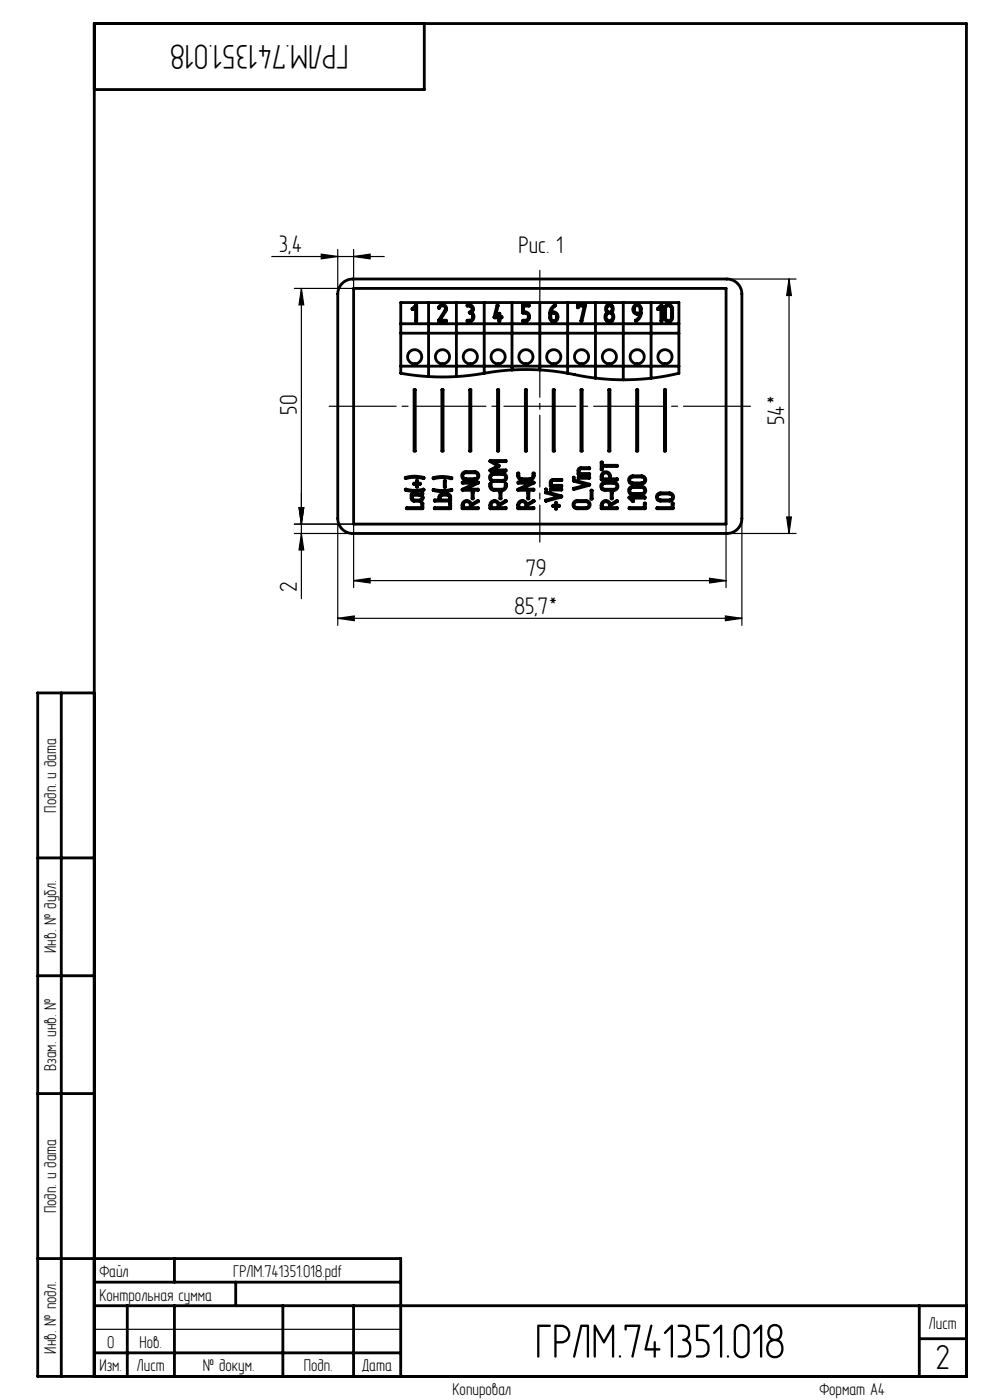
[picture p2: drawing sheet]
<svg xmlns="http://www.w3.org/2000/svg" width="210mm" height="297mm" viewBox="0 0 210 297" stroke-linecap="round" stroke-linejoin="round" font-family="sans-serif">
<g fill="none" stroke="#000" stroke-width=".25">
<path d="M57.6 54.4h23.9M68.1 53.9l3.5 .5-3.5 .5zM71.6 52.9v9.5M75 54.4l3.5-.5v1zM75 52.9v8.3h-12.6M154.2 59.2h14.7M167.4 59.2l.5 3.5h-1zM167.4 59.2v54M63.9 61.2v65.8M63.9 61.2l.5 3.5h-1zM62.4 111.2h12.6v13.5M62.4 113.2h12.4"/>
<path d="M63.4 107.7h1l-.5 3.5zM63.9 113.2l.5 3.5h-1zM71.6 110v22.7M154 111.2v13.5M154.2 113.2h14.7M157.4 110v22.7M166.9 109.7h1l-.5 3.5zM71.6 131.2l3.5-.5v1zM71.6 131.2h85.8M75 123.2l3.5-.5v1zM75 123.2h79M150.5 122.7l3.5 .5-3.5 .5z"/>
<path d="M153.9 130.7l3.5 .5-3.5 .5zM20 282h65"/>
</g>
<path d="M69.8 86.2h89.4" fill="none" stroke="#000" stroke-width=".25" stroke-dasharray="15.2 1.3 1.3 1.3" stroke-dashoffset="1"/>
<path d="M114.5 57.4v57.6" fill="none" stroke="#000" stroke-width=".25" stroke-dasharray="15.2 1.3 1.3 1.3" stroke-dashoffset="7.4"/>
<g fill="none" stroke="#000" stroke-width=".6">
<path d="M90 5v14h-70M72.5 60.2a3.2 3.2 0 0 1 2.3-1h79.4a3.2 3.2 0 0 1 3.2 3.2v47.6a3.2 3.2 0 0 1-3.2 3.2h-79.4a3.2 3.2 0 0 1-3.2-3.2v-47.6a3.2 3.2 0 0 1 .9-2.2zM75 61.2h79v50h-79zM85 77.7h59M85 70.7h59M85 68.7h59M87.4 65.5l.8-.8h.2l-.1 3.5-.2-.1v-3l-.5 .6zM90.9 79.9l-5.9-.7v-15h59v15l-5.9 1M90.9 79.9h5.9M90.9 64.2v15.7M93.2 64.9a.88 .88 0 0 1 1.2-.1 .88 .88 0 0 1 .2 1.2l-1.3 1.9h1.3l.1 .2-1.6 .1-.1-.2 1.4-2.2a.68 .68 0 0 0-.4-.9 .68 .68 0 0 0-.9 .5l-.1-.1zM96.8 64.2v15.7"/>
<path d="M99.1 64.7a.94 .94 0 0 1 1.2 .3 .94 .94 0 0 1-.2 1.3 1.03 1.03 0 0 1 .3 1.4 1.03 1.03 0 0 1-1.4 .4l.6-.2a.82 .82 0 0 0 .7-.8 .82 .82 0 0 0-.8-.8l.1-.1a.65 .65 0 0 0 .6-.6 .65 .65 0 0 0-.6-.7h-.5zM102.7 79.2l-5.9 .7M102.7 64.2v15M104.8 67.3h.1M105.4 64.7l.3 .1-.6 2.4h.7l.1-.8 .1 .8 .5 .1-.5 .1-.1 .8-.1-.8h-1zM108.6 78.5l-5.9 .7M108.6 78.5h5.9M108.6 64.2v14.3M110.9 64.7h1.3l.1 .1-.1 .1h-1.1v1.3a1.02 1.02 0 0 1 1.2 1.1 1.02 1.02 0 0 1-1.5 .8l.6-.2a.76 .76 0 0 0 .7-.7 .76 .76 0 0 0-.7-.8h-.6zM114.5 78.5l5.9 .7M114.5 64.2v14.3M116.8 66.4h.7a.75 .75 0 0 1 .6 1 .75 .75 0 0 1-1.1 .4l-.1-.3z"/>
<path d="M117.2 65.1l.4-.4 .2 .1-.7 .7-.2 .7a1.07 1.07 0 0 1 1.4 .8 1.07 1.07 0 0 1-1.1 1.2l-.4-.2a2.71 2.71 0 0 1 .4-2.9zM120.4 79.2l5.9 1M120.4 64.2v15M122.5 64.7l1.7 .1-.9 3.4-.1-.2 .7-3.1h-1.2l-.1 .4-.1-.1zM123.2 68v.1M126.3 64.2v16M128.7 64.8a.9 .9 0 0 1 1.3 .2 .9 .9 0 0 1-.3 1.3 1.04 1.04 0 0 1 .4 1.6 1.04 1.04 0 0 1-1.6 0 1.04 1.04 0 0 1 .3-1.6 1.04 1.04 0 0 1-.1-1.5zM128.9 65a.6 .6 0 0 1 .8 .1 .6 .6 0 0 1-.1 .9 .6 .6 0 0 1-.9-.2zM132.2 64.2v16.4M134.5 64.9a.87 .87 0 0 1 1-.2 .87 .87 0 0 1 .5 .8 2.39 2.39 0 0 1-1.1 2.7l-.1-.2 .7-.7 .3-.6a1.12 1.12 0 0 1-1.4-.4 1.12 1.12 0 0 1 .1-1.4zM134.7 65a.62 .62 0 0 1 .7-.1 .62 .62 0 0 1 .4 .6v.9h-.6a.82 .82 0 0 1-.5-1.4zM138.1 64.2v16"/>
<path d="M139.5 65.5l.7-.8h.2v3.5l-.2-.1v-3l-.6 .6zM141.2 64.9a.87 .87 0 0 1 .9-.2 .87 .87 0 0 1 .6 .8v1.9a.87 .87 0 0 1-.9 .9 .87 .87 0 0 1-.9-.9l.1-2.1zM141.4 65a.62 .62 0 0 1 .7-.1 .62 .62 0 0 1 .3 .6v1.9a.62 .62 0 0 1-.6 .6 .62 .62 0 0 1-.6-.6v-1.9zM87.8 82.7h.3v13h-.3zM93.7 82.7h.3v13h-.3zM99.6 82.7h.3v13h-.3zM104 97.7h3.3v.2h-2.8l1.4 .9-1.4 .9h2.8l.1 .2h-3.4v-.2l1.5-.9-1.5-.9zM105.5 82.7h.3v13h-.3zM111.4 82.7h.3v13h-.3zM117.3 82.7h.3v13h-.3zM122.8 99.3l.4-.1h1.8v.3h-2l-.1 .2v.8h2.1l.1 .1-2.4 .1-.1-.9zM123.2 82.7h.3v13h-.3z"/>
<path d="M126.3 80.2l5.9 .4M127.5 98h.3v.7h3.1l.1 .2-3.2 .1v.6l-.2 .1zM129.1 82.7h.3v13h-.3zM135 82.7h.3v13h-.3zM138.1 80.2l-5.9 .4M140.9 82.7h.3v13h-.3zM86 101.3a5.5 5.5 0 0 1 4 .1l-.1 .1a11.2 11.2 0 0 0-3.9-.1zM86 103.8a10.1 10.1 0 0 0 4 .1 5.9 5.9 0 0 1-4 .1zM86.2 107.7h3.3v-.9h.2l-.1 1.1h-3.3zM87.3 104.9l2-.1 .3-.2 .1 .1-.1 .3a.91 .91 0 0 1-.3 1.3l-1.8-.1-.3-.3zM87.5 105.1h1.5a.5 .5 0 0 1 .5 .5 .5 .5 0 0 1-.5 .5l-1.4-.1zM88.4 101.9l.2 .1v.5l.6 .1-.6 .1-.1 .7-.2-.7-.6-.1 .1-.1h.5z"/>
<path d="M92 101.6l-.1-.2a5.5 5.5 0 0 1 4 0l-.2 .2M92 103.8l-.1 .2a6.2 6.2 0 0 0 3.9 0l-.1-.2M92 103.8h.1M92 101.6h.1M92 101.6l1.6-.3 2.1 .3M92 103.8a7 7 0 0 0 3.7 0M92.1 107.7h3.3v-.9h.2l-.1 1.1h-3.3zM92.1 106.1h1v-.9l.4-.4h1.7l.4 .4-.1 1.1h-3.3zM93.4 105.2l.3-.1h1.4l.2 .2 .1 .8h-2zM94.3 102l.2 .1v1.2l-.1 .1-.2-.1zM95.7 101.6h.1M95.7 103.8h.1"/>
<path d="M98 102.3h3.4v.2l-2.7 1.3h2.7l.1 .1-3.4 .1v-.2l2.7-1.3h-2.7zM98.1 100.4l.7-.4h1.9a.87 .87 0 0 1 .9 .9 .87 .87 0 0 1-.9 .9h-1.9a.87 .87 0 0 1-.8-.5 .87 .87 0 0 1 .1-.9zM98.4 100.5l.4-.2h1.9a.62 .62 0 0 1 .6 .6 .62 .62 0 0 1-.6 .6h-1.9a.62 .62 0 0 1-.6-.3 .62 .62 0 0 1 .2-.7zM98.4 106.4a1 1 0 0 1 1.6 .6l1.4-.8v.2l-1.4 .9v.4h1.4l.1 .2h-3.4l-.1-.9zM98.5 106.7a.75 .75 0 0 1 .8-.2 .75 .75 0 0 1 .5 .7v.5h-1.5v-.7zM100.2 104.4l.2 .1v1.2l-.1 .2-.2-.2zM103.9 102.6h.3v.7l.4 .5 2.3-.1a.97 .97 0 0 0 .3-1.1h.2a1.05 1.05 0 0 1-.9 1.4h-1.7a1.03 1.03 0 0 1-.9-1.4zM104 100.7l.7-.3h1.9a.87 .87 0 0 1 .9 .9 .87 .87 0 0 1-.9 .9h-1.9a.87 .87 0 0 1-.8-.5 .87 .87 0 0 1 .1-1zM104.3 100.8l.4-.1h1.9a.62 .62 0 0 1 .6 .6 .62 .62 0 0 1-.6 .6h-1.9a.62 .62 0 0 1-.6-.4 .62 .62 0 0 1 .2-.7zM104.3 106.4a1 1 0 0 1 1.6 .6l1.4-.8v.2l-1.4 .9v.4h1.4l.1 .2h-3.4l-.1-.9zM104.4 106.7a.75 .75 0 0 1 .8-.2 .75 .75 0 0 1 .5 .7v.5h-1.5v-.7zM106.1 104.4l.2 .1v1.2l-.1 .2-.2-.2z"/>
<path d="M109.8 102.3h3.4v.2l-2.7 1.3h2.7l.1 .1-3.4 .1v-.2l2.7-1.3h-2.7zM109.8 100.3l.3 .1v.7l.4 .4 2.3-.1a.97 .97 0 0 0 .3-1l.2-.1a1.05 1.05 0 0 1-.9 1.5h-1.7a1.03 1.03 0 0 1-.9-1.5zM110.2 106.4a1 1 0 0 1 1.6 .6l1.4-.8v.2l-1.4 .9v.4h1.4l.1 .2h-3.4l-.1-.9zM110.3 106.7a.75 .75 0 0 1 .8-.2 .75 .75 0 0 1 .5 .7v.5h-1.5v-.7zM112 104.4l.2 .1v1.2l-.1 .2-.2-.2zM115.8 104.4l3.3 .8 .1 .2-3.4 .9v-.2l2.8-.8-2.8-.7zM116.7 103.8l2.4-.1 .1 .1-.1 .2h-2.3zM116.9 101.8l.4-.1h1.8v.2l-2 .1-.1 .2v.7h2.1l.1 .2-2.4 .1-.1-.9zM117.9 106.6h.2v.6l.6 .1-.6 .1-.1 .7-.2-.7-.6-.1 .1-.1h.5zM121.7 106.5l.7-.3h1.9a.87 .87 0 0 1 .9 .9 .87 .87 0 0 1-.9 .8h-1.9a.87 .87 0 0 1-.8-.5 .87 .87 0 0 1 .1-.9zM121.7 101.8h.1M121.7 101.8l-.1 .2 .1 .1 2.8 .7-2.8 .8-.1 .1 .1 .1"/>
<path d="M121.8 103.8h-.1M121.8 101.8l3.3 1-3.3 1M122 106.6l.4-.2h1.9a.62 .62 0 0 1 .6 .7 .62 .62 0 0 1-.6 .6h-1.9a.62 .62 0 0 1-.6-.4 .62 .62 0 0 1 .2-.7zM122.6 101.3l2.4-.1 .1 .1-.1 .2h-2.3zM125.4 104l.2 .1v1.7l-.1 .1-.1-.1zM127.6 102.6l.7-.3h1.9a.87 .87 0 0 1 .9 .9 .87 .87 0 0 1-.9 .8h-1.9a.87 .87 0 0 1-.8-.5 .87 .87 0 0 1 .1-.9zM127.8 100.4a1.07 1.07 0 0 1 1.3-.1 1.07 1.07 0 0 1 .4 1.3h1.4l.1 .1-.1 .1h-3.3l-.1-.1a1.44 1.44 0 0 1 .3-1.3zM127.9 102.7l.4-.2h1.9a.63 .63 0 0 1 .6 .7 .63 .63 0 0 1-.6 .6h-1.9a.62 .62 0 0 1-.6-.4 .62 .62 0 0 1 .2-.7zM127.9 106.4a1 1 0 0 1 1.6 .6l1.4-.8v.2l-1.4 .9v.4h1.4l.1 .2h-3.4l-.1-.9zM128 106.7a.75 .75 0 0 1 .8-.2 .75 .75 0 0 1 .5 .7v.5h-1.5v-.7zM128 100.5a.75 .75 0 0 1 .8-.1 .75 .75 0 0 1 .5 .7v.5h-1.5v-.7zM129.7 104.4l.2 .1v1.2l-.1 .2-.2-.2z"/>
<path d="M133.4 107.7h3.3v-.9h.2l-.1 1.1h-3.3zM133.5 105.5l3.3-.1 .1 .2-.1 .1h-3l.6 .6-.1 .1-.9-.8zM133.5 101.3l.7-.4h1.9a.87 .87 0 0 1 .9 .9 .87 .87 0 0 1-.9 .9h-1.9a.87 .87 0 0 1-.8-.5 .87 .87 0 0 1 .1-.9zM133.5 103.5l.7-.3h1.9a.87 .87 0 0 1 .9 .9 .87 .87 0 0 1-.9 .8h-1.9a.87 .87 0 0 1-.8-.5 .87 .87 0 0 1 .1-.9zM133.8 103.6l.4-.2h1.9a.62 .62 0 0 1 .6 .7 .62 .62 0 0 1-.6 .6h-1.9a.62 .62 0 0 1-.6-.4 .62 .62 0 0 1 .2-.7zM133.8 101.4l.4-.2h1.9a.62 .62 0 0 1 .6 .6 .62 .62 0 0 1-.6 .6h-1.9a.62 .62 0 0 1-.6-.3 .62 .62 0 0 1 .2-.7zM139.3 107.7h3.3v-.9h.2l-.1 1.1h-3.3zM139.4 104.9l.7-.3h1.9a.87 .87 0 0 1 .9 .8 .87 .87 0 0 1-.9 .9h-1.9a.87 .87 0 0 1-.8-.5 .87 .87 0 0 1 .1-.9zM139.7 105l.4-.2h1.9a.62 .62 0 0 1 .6 .6 .62 .62 0 0 1-.6 .7h-1.9a.62 .62 0 0 1-.6-.4 .62 .62 0 0 1 .2-.7zM13 147v145M20 147h-12v145h197v-287h-185v287M8 182h12"/>
<path d="M8 207h12M8 232h12M8 267h77v25M20 277h185M20 272h65M27 277v15M37 267v5M37 277v15M50 272v5M60 277v15M75 277v15M195 277v15"/>
<path d="M20 287h65M195 284h10"/>
<circle cx="88" cy="75.7" r="1.5"/>
<circle cx="93.9" cy="75.7" r="1.5"/>
<circle cx="99.8" cy="75.7" r="1.5"/>
<circle cx="105.7" cy="75.7" r="1.5"/>
<circle cx="111.6" cy="75.7" r="1.5"/>
<circle cx="117.5" cy="75.7" r="1.5"/>
<circle cx="123.4" cy="75.7" r="1.5"/>
<circle cx="129.2" cy="67.2" r=".76"/>
<circle cx="129.3" cy="75.7" r="1.5"/>
<circle cx="135.2" cy="75.7" r="1.5"/>
<circle cx="141.1" cy="75.7" r="1.5"/>
<circle cx="115.8" cy="103.8" r=".13"/>
<circle cx="121.7" cy="101.3" r=".13"/>
</g>
<g fill="#000">
<path d="M63.9 61.2l.5 3.5h-1zM63.4 107.7h1l-.5 3.5z"/>
<path d="M166.9 109.7h1l-.5 3.5zM167.4 59.2l.5 3.5h-1zM63.9 113.2l.5 3.5h-1zM63.4 107.7h1l-.5 3.5z"/>
<path d="M71.6 131.2l3.5-.5v1zM153.9 130.7l3.5 .5-3.5 .5zM75 123.2l3.5-.5v1zM150.5 122.7l3.5 .5-3.5 .5zM68.1 53.9l3.5 .5-3.5 .5zM75 54.4l3.5-.5v1z"/>
</g>
<text font-size="11" x="113.5" y="288">ГРЛМ.741351.018</text>
<g font-size="7.8">
<text x="73.9" y="9.5" transform="rotate(-180 73.9 9.5)">ГРЛМ.741351.018</text>
<text x="198.4" y="290.5">2</text>
</g>
<g font-size="5.5">
<text x="59.2" y="53.4">3,4</text>
<text x="110" y="53.6">Рис. 1</text>
<text x="62.9" y="87.9" transform="rotate(-90 62.9 87.9)">50</text>
<text x="166.4" y="90.2" transform="rotate(-90 166.4 90.2)">54*</text>
<text x="62.9" y="125.5" transform="rotate(-90 62.9 125.5)">2</text>
<text x="111.6" y="122.2">79</text>
<text x="109.1" y="130.2">85,7*</text>
</g>
<g font-size="3.9">
<text x="11.9" y="172.4" transform="rotate(-90 11.9 172.4)">Подп. и дата</text>
<text x="11.9" y="202.1" transform="rotate(-90 11.9 202.1)">Инв. № дубл.</text>
<text x="11.9" y="227.2" transform="rotate(-90 11.9 227.2)">Взам. инв. №</text>
<text x="11.9" y="257.4" transform="rotate(-90 11.9 257.4)">Подп. и дата</text>
<text x="21.1" y="275.9">Контрольная сумма</text>
<text x="21.1" y="270.9">Файл</text>
<text x="49.5" y="270.9">ГРЛМ.741351.018.pdf</text>
<text x="197" y="281.9">Лист</text>
<text x="11.9" y="287.1" transform="rotate(-90 11.9 287.1)">Инв. № подл.</text>
<text x="22.7" y="285.9">0</text>
<text x="29.6" y="285.9">Нов.</text>
<text x="21.1" y="290.9">Изм.</text>
<text x="29" y="290.9">Лист</text>
<text x="43" y="290.9">№ докум.</text>
<text x="64.4" y="290.9">Подп.</text>
<text x="76.9" y="290.9">Дата</text>
<text x="96" y="296">Копировал</text>
<text x="173.8" y="295.9">Формат A4</text>
</g>
</svg>
